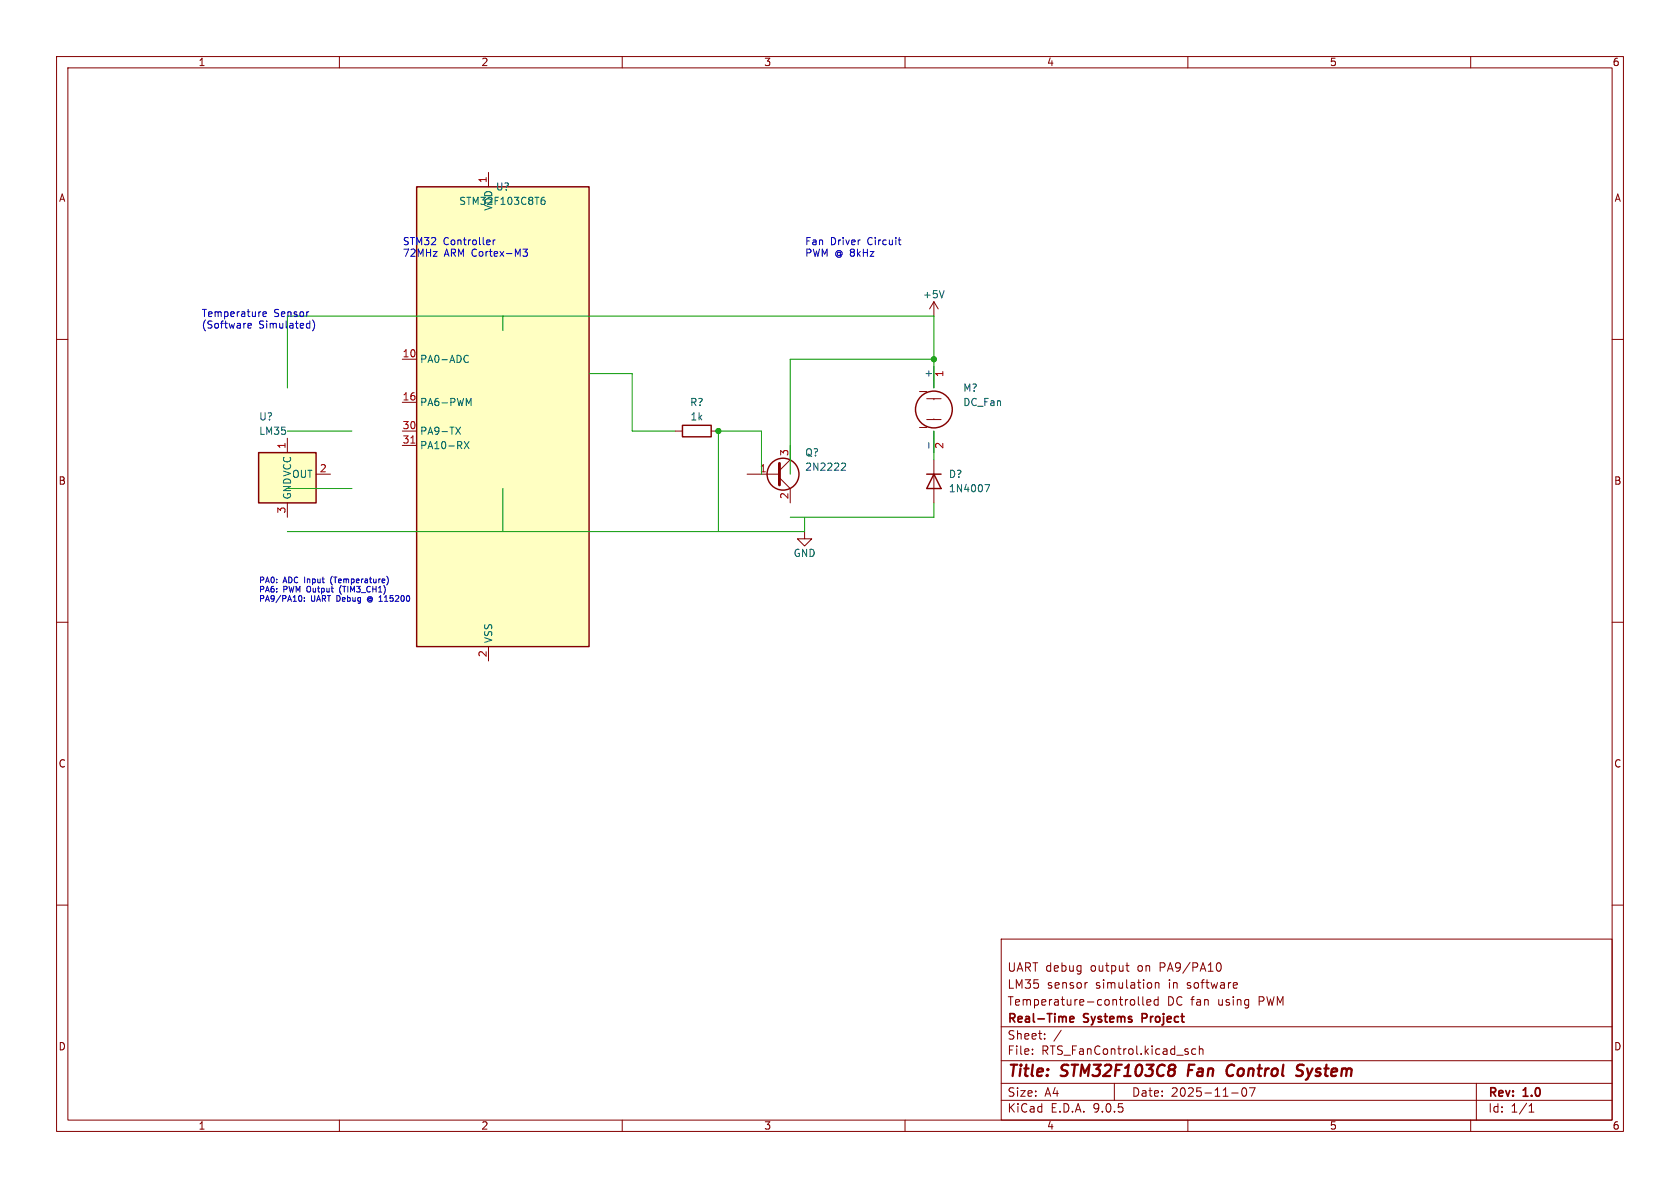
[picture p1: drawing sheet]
<svg xmlns="http://www.w3.org/2000/svg" width="297mm" height="210mm" viewBox="0 0 297 210" stroke-linecap="round" stroke-linejoin="round" font-family="sans-serif">
<g fill="none" stroke="#840000" stroke-width=".18">
<path d="M10 10h277v190h-277zM12 12h273v186h-273zM60 10v2M110 10v2M160 10v2M210 10v2M260 10v2M10 60h2M285 60h2M165.1 81.3v7.6M10 110h2M285 110h2"/>
<path d="M10 160h2M177 166h108v32h-108zM192.2 173.7l-.2 .1M199 170.7h.6M199.2 171.5l.4 .2M200.3 176.7l.3 .3v.4l-.3 .3M201.2 176.2v1.3l.3 .2M202 176.2v1.3l.2 .2M202.7 177.2l.8-.1-.1-.3-.4-.1-.3 .2 .1 .7h.6M204.2 173.8l.3-.1 .3 .1 .1 .9M204.2 173.7v1M204.7 176.8l-.4-.1-.3 .3v.4l.2 .2h.5"/>
<path d="M204.7 176.2v1.5M215.5 170.2a.94 .94 0 0 1 0 1.5M218.5 173.7l.2 .4-.7 .1M218.7 174.6l-.2 .1M285 160h2M60 198v2M110 198v2M160 198v2M177 194.5h108M177 191.5h108M177 187.5h108M177 181.5h108"/>
<path d="M182.5 186.3v.1M182.5 185.5v.1M184.7 183.6v.1M184.7 182.8v.1M187.6 182.1l-1.3 2M197 191.5v3M210 198v2M211.4 185.5l-.4-.1-.3 .3v.4l.1 .2h.6M212 185.5l.2-.1 .4 .1 .1 .9M212 184.9v1.5M217.7 193.2h1.2M219.7 192.4l.2-.1a.81 .81 0 0 1 .6 .6 .81 .81 0 0 1-.3 .8l-.2 .1a.81 .81 0 0 1-.3-1.4z"/>
<path d="M220.9 192.3h1l-.7 1.5M260 198v2M261 191.5v6.5M270.3 196.6h.9M270.3 195.5l.4-.4v1.5"/>
</g>
<path d="M207.6 188.3l.2 .3-.1 .3M210.2 188.2l-.2 2M217.8 188.2a1.13 1.13 0 0 0-.9 .7 1.13 1.13 0 0 0 .2 1.2l.3 .1 .5-.1M229.4 189.1l.6 .2a.49 .49 0 0 1 .3 .5 .49 .49 0 0 1-.4 .4h-.5M229.5 188.3l.2-.1 .8 .1M231 190.8l-.2 .1" fill="none" stroke="#840000" stroke-width=".4"/>
<path d="M201.9 180h.6M202.5 179.2h-.6v1.5M189.1 180.2l.7-.2v-.2l-.5-.1-.2 .2 .1 .7h.6" fill="none" stroke="#840000" stroke-width=".3"/>
<path d="M163.8 83.8h2.6M165.1 83.8l1.3 2.6h-2.6z" fill="none" stroke="#840000" stroke-width=".25"/>
<path d="M174.1 85.7h.8l-.5 1.2" fill="none" stroke="#006464" stroke-width=".18"/>
<path d="M73.7 33h30.4v81.3h-30.4z" fill="#ffffc2"/>
<path d="M73.7 33h30.4v81.3h-30.4z" fill="none" stroke="#840000" stroke-width=".25"/>
<path d="M86.4 30.5v2.5M71.1 63.5h2.6M71.1 71.1h2.6M71.1 76.2h2.6M71.1 78.7h2.6M142.2 94v1.3h1.3l-1.3 1.2-1.2-1.2h1.2M86.4 114.3v2.5" fill="none" stroke="#840000" stroke-width=".18"/>
<path d="M95.6 35.6l.3-.2h.2l.3 .2v.3l-.3 .2h-.3l-.2-.2M96.2 34.9h-.3l-.3 .5M80.6 75.5l.8 1.3M81.4 75.5l-.8 1.3M82.1 78l.8 1.3M82.3 62.9l.3-.1 .2 .1M82.8 64l-.2 .1-.3-.1M82.9 71.3l.4-.9v1.3M82.9 78l-.8 1.3" fill="none" stroke="#006464" stroke-width=".18"/>
<path d="M72.6 78.3h.8" fill="none" stroke="#a90000" stroke-width=".18"/>
<path d="M45.7 80h10.2v8.9h-10.2z" fill="#ffffc2"/>
<g fill="none" stroke="#840000" stroke-width=".25">
<path d="M120.6 75.2h5.1v2h-5.1zM45.7 80h10.2v8.9h-10.2z"/>
<circle cx="165.1" cy="72.4" r="3.3"/>
<circle cx="138.4" cy="83.8" r="2.82"/>
</g>
<g fill="none" stroke="#840000" stroke-width=".18">
<path d="M165.1 53.3l-.8 1.3M165.1 53.3l.8 1.3M165.1 53.3v2.6M50.8 77.5v2.5M119.4 76.2h1.2M125.7 76.2h1.3M139.7 78.7v2.6l-1.9 1.9M162.6 69.2h1.2M162.6 75.6h1.2M163.8 70.5h2.6M163.8 74.2h2.6M165.1 64.8v3.8"/>
<path d="M165.1 70.5v.2M165.1 74v.1M165.1 76.2v3.8M50.8 88.9v2.5M55.9 83.8h2.5M132.1 83.8h5.7M137.8 84.5l1.9 1.9v2.5"/>
</g>
<path d="M166.9 51.4l-.4 1.2M164.2 78.3v.9M148.9 81.9h.5l.1 .3-.8 .9h.8" fill="none" stroke="#006464" stroke-width=".18"/>
<path d="M137.8 81.9v3.8" fill="none" stroke="#840000" stroke-width=".51"/>
<path d="M88.9 55.9v2.5M50.8 68.6v-12.7h114.3v12.7M50.8 76.2h11.4M104.1 66h7.7v10.2h7.6M165.1 76.2v5.1M165.1 63.5h-25.4v20.3M50.8 86.4h11.4M88.9 86.4v7.6M134.6 83.8v-7.6h-7.6v17.8M142.2 91.4v2.6h-91.4M165.1 88.9v2.5h-25.4" fill="none" stroke="#009600" stroke-width=".18"/>
<g fill="none" stroke="#0000c2" stroke-width=".18">
<path d="M43.8 57.6l.6-.1v-.3h-.4l-.2 .1 .1 .6h.5M46.5 55.5l.6-.1-.1-.2-.3-.1-.2 .2v.6h.5M54.6 57.2h.2M54.8 56.7v1.3M54.8 57.9l-.2 .1M55.3 56.6a1.46 1.46 0 0 1 0 1.9M86.6 42.5v.2l-.6 .1M87.2 42.4v.9M87.5 42.4l-.3 .3M92.4 44h.8l-.4 .5 .4 .1v.6l-.2 .1-.6-.1M158.8 42.4h.5M159 43.2l.3 .1"/>
<path d="M53.3 105.5v.7h-.4M53.8 105.7v.1M53.8 106.2v.1M58.5 102.3v.7M60.1 103.9v.7M65.2 105.5a.47 .47 0 0 0-.3 .5 .47 .47 0 0 0 .3 .4M68.4 101.9a1.18 1.18 0 0 1 0 1.5"/>
</g>
<g fill="#009600" stroke="#009600" stroke-width=".18">
<circle cx="165.1" cy="63.5" r=".46"/>
<circle cx="127" cy="76.2" r=".46"/>
</g>
<g font-size="2.8" fill="#840000">
<text x="178" y="190.9">Title:</text>
<text x="187.7" y="190.9">STM32F103C8</text>
<text x="210.8" y="190.9">Fan</text>
<text x="218.5" y="190.9">Control</text>
<text x="231.7" y="190.9">System</text>
</g>
<g font-size="2.1" fill="#840000">
<text x="178" y="172">UART debug</text>
<text x="192.8" y="172">output</text>
<text x="201.3" y="172">on</text>
<text x="205.3" y="172">PA9/PA10</text>
<text x="178" y="178">Temperature-controlled</text>
<text x="178" y="175">LM35</text>
<text x="185.1" y="175">sensor</text>
<text x="193.7" y="175">simulation</text>
<text x="206.3" y="178">DC fan</text>
<text x="206.8" y="175">in</text>
<text x="210.1" y="175">software</text>
<text x="215.5" y="178">using</text>
<text x="222.8" y="178">PWM</text>
<text x="178" y="184">Sheet:</text>
<text x="178" y="181.2">Real-Time</text>
<text x="191.7" y="181.2">Systems</text>
<text x="202.6" y="181.2">Project</text>
<text x="178" y="186.7">File:</text>
<text x="184.1" y="186.7">RTS_FanControl.kicad_sch</text>
<text x="178" y="196.9">KiCad</text>
<text x="178" y="194.1">Size:</text>
<text x="184.7" y="194.1">A4</text>
<text x="185.7" y="196.9">E.D.A.</text>
<text x="193.3" y="196.9">9.0.5</text>
<text x="200" y="194.1">Date:</text>
<text x="207" y="194.1">2025-11-07</text>
<text x="263" y="194.3">Rev:</text>
<text x="263" y="196.9">Id:</text>
<text x="267.1" y="196.9">1/1</text>
<text x="269.4" y="194.3">1.0</text>
</g>
<g font-size="1.8" fill="#840000">
<text x="35" y="11.9">1</text>
<text x="85" y="11.9">2</text>
<text x="135" y="11.9">3</text>
<text x="185" y="11.9">4</text>
<text x="235" y="11.9">5</text>
<text x="285" y="11.9">6</text>
<text x="10.3" y="35.9">A</text>
<text x="285.3" y="35.9">A</text>
<text x="10.3" y="85.9">B</text>
<text x="285.3" y="85.9">B</text>
<text x="10.3" y="135.9">C</text>
<text x="285.3" y="135.9">C</text>
<text x="10.3" y="185.9">D</text>
<text x="285.3" y="185.9">D</text>
<text x="35" y="199.9">1</text>
<text x="85" y="199.9">2</text>
<text x="135" y="199.9">3</text>
<text x="185" y="199.9">4</text>
<text x="235" y="199.9">5</text>
<text x="285" y="199.9">6</text>
</g>
<g font-size="1.8" fill="#a90000">
<text x="86.1" y="32.5" transform="rotate(-90 86.1 32.5)">1</text>
<text x="71.1" y="63.2">10</text>
<text x="71.1" y="70.9">16</text>
<text x="167.1" y="66.7" transform="rotate(-90 167.1 66.7)">1</text>
<text x="71.1" y="75.9">30</text>
<text x="50.5" y="79.4" transform="rotate(-90 50.5 79.4)">1</text>
<text x="56.4" y="83.6">2</text>
<text x="71.1" y="78.5">31</text>
<text x="134.2" y="83.6">1</text>
<text x="139.4" y="80.7" transform="rotate(-90 139.4 80.7)">3</text>
<text x="167.1" y="79.4" transform="rotate(-90 167.1 79.4)">2</text>
<text x="139.4" y="88.3" transform="rotate(-90 139.4 88.3)">2</text>
<text x="50.5" y="90.9" transform="rotate(-90 50.5 90.9)">3</text>
<text x="86.1" y="116.3" transform="rotate(-90 86.1 116.3)">2</text>
</g>
<g font-size="1.8" fill="#006464">
<text x="87.6" y="33.9">U?</text>
<text x="81.1" y="36.4">STM32F103C8T6</text>
<text x="87.2" y="37.4" transform="rotate(-90 87.2 37.4)">VDD</text>
<text x="163.1" y="52.9">+5V</text>
<text x="74.2" y="64.4">PA0-ADC</text>
<text x="74.2" y="72">PA6-PWM</text>
<text x="121.9" y="72">R?</text>
<text x="164.8" y="66.9" transform="rotate(-90 164.8 66.9)">+</text>
<text x="170.2" y="69.4">M?</text>
<text x="170.2" y="72">DC_Fan</text>
<text x="45.7" y="74.5">U?</text>
<text x="45.7" y="77.1">LM35</text>
<text x="74.2" y="77.1">PA9-TX</text>
<text x="122" y="74.5">1k</text>
<text x="74.2" y="79.6">PA10-RX</text>
<text x="142.2" y="80.9">Q?</text>
<text x="142.2" y="83.4">2N2222</text>
<text x="51.5" y="84.7">OUT</text>
<text x="51.7" y="88.4" transform="rotate(-90 51.7 88.4)">GNDVCC</text>
<text x="167.6" y="84.7">D?</text>
<text x="167.6" y="87.2">1N4007</text>
<text x="140.2" y="98.7">GND</text>
<text x="87.2" y="113.8" transform="rotate(-90 87.2 113.8)">VSS</text>
</g>
<g font-size="1.8" fill="#0000c2">
<text x="71.1" y="43.4">STM32</text>
<text x="71.1" y="45.5">72MHz</text>
<text x="78.3" y="43.4">Controller</text>
<text x="78.5" y="45.5">ARM Cortex-M3</text>
<text x="142.2" y="43.4">Fan</text>
<text x="142.2" y="45.5">PWM @ 8kHz</text>
<text x="146.8" y="43.4">Driver</text>
<text x="153.5" y="43.4">Circuit</text>
<text x="35.6" y="56.1">Temperature</text>
<text x="35.6" y="58.2">(Software</text>
<text x="45.7" y="58.2">Simulated)</text>
<text x="48.4" y="56.1">Sensor</text>
</g>
<g font-size="1.4" fill="#0000c2">
<text x="45.7" y="103.2">PA0:</text>
<text x="45.7" y="104.8">PA6:</text>
<text x="45.7" y="106.4">PA9/PA10:</text>
<text x="50.1" y="103.2">ADC Input</text>
<text x="50.1" y="104.8">PWM Output</text>
<text x="55" y="106.4">UART Debug</text>
<text x="58.9" y="103.2">(Temperature)</text>
<text x="60.5" y="104.8">(TIM3_CH1)</text>
<text x="65.4" y="106.4">@ 115200</text>
</g>
</svg>
